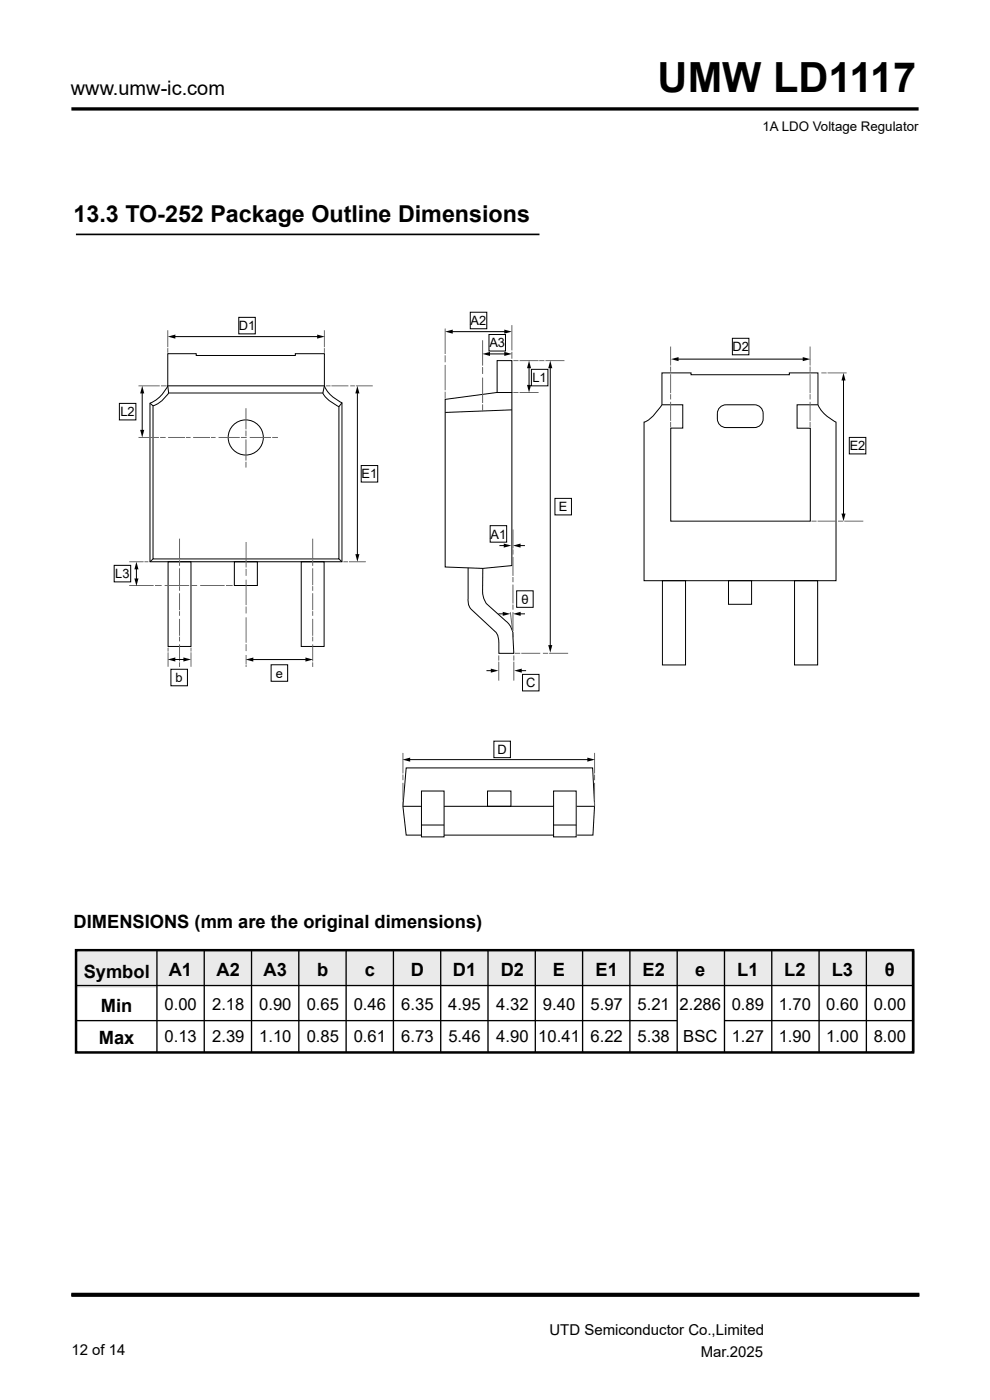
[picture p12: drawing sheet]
<svg xmlns="http://www.w3.org/2000/svg" width="210mm" height="297mm" viewBox="0 0 210 297" stroke-linecap="round" stroke-linejoin="round" font-family="sans-serif">
<path d="M15.1 274.6h179.9M15.1 274.8h179.9" fill="none" stroke="#000" stroke-width=".71" stroke-linecap="butt"/>
<path d="M16.1 49.7h98.3" fill="none" stroke="#000" stroke-width=".35"/>
<path d="M15.1 23.1h179.8" fill="none" stroke="#000" stroke-width=".71" stroke-linecap="butt"/>
<g fill="none" stroke="#000" stroke-width=".21">
<path d="M36.9 71.4h30.7M50.6 67.3h3.6v3.5h-3.6zM95.7 70.4h11.6M99.8 66.2h3.5v3.5h-3.5zM103.6 75.1h3.7M103.7 71h3.5v3.5h-3.5zM105.5 76.5h3.1v6.8h-3.1zM112.2 77.8v4.2M112.7 78.4h3.5v3.5h-3.5zM116.7 77.8v59.3M140.4 79.1h6.2v.4h20.8v-.4h6.1v6.7a8.5 8.5 0 0 0 3.8 3.8v33.6h-40.7v-33.6a8.8 8.8 0 0 0 3.7-3.6zM143.6 76.2h27"/>
<path d="M155.4 71.8h3.5v3.5h-3.5zM25.3 85.6h3.5v3.5h-3.5zM30.2 83.2v8.3M31.8 85.5a7.6 7.6 0 0 0 3.8-3.6h33.2a7.7 7.7 0 0 0 3.7 3.5v33.8h-40.7zM31.8 85.5l.7 .6M32.5 86.1a6.8 6.8 0 0 0 3.3-2.7h32.7a7.6 7.6 0 0 0 3.4 2.9v32.3h-39.4zM35.8 83.4l-.2-1.5v-6.9h6v.4h21v-.4h6.2v6.9l-.3 1.5M72.5 85.4l-.6 .9M75.8 83.2v34.7M76.6 98.8h3.5v3.5h-3.5zM94.4 84.7l11-1.4h3.2v36.7l-6.2 .6-8-.3zM108.6 86.9l-14.2 .6"/>
<path d="M140.4 85.9h4.4v4.9h-2.5v19.8h29.6v-19.8h-2.8v-4.9h4.4M152.7 86.4l.8-.5h.5h6a1.85 1.85 0 0 1 1.9 1.8 2.49 2.49 0 0 1-.9 2.8l-1 .2h-6a1.85 1.85 0 0 1-1.8-1.8 2.67 2.67 0 0 1 .5-2.5zM178.9 80.4v28.8M180.2 92.8h3.5v3.5h-3.5zM24.2 119.9h3.5v3.5h-3.5zM32.5 118.6l-.7 .6M35.7 119.2h4.8v17.9h-4.8zM49.7 119.2h4.9v5h-4.9zM63.9 119.2h4.9v17.9h-4.9zM71.9 118.6l.6 .6M104 111.5h3.5v3.5h-3.5zM105.9 115.7h1.3"/>
<path d="M110.1 115.7h1.2M117.7 105.7h3.5v3.5h-3.5zM28.9 120.5v2.5M36.9 139.9h2.3M53.4 139.9h11.7M99.3 120.5v7a2.58 2.58 0 0 0 .8 1.9l5.1 4.7a3.2 3.2 0 0 1 .6 2.4v2.1h3.2l-.4-4.9a3.9 3.9 0 0 0-1.3-2l-4.1-3.6-.4-.7-.4-1.9v-4.9M105.7 130.2h1.2M109.6 125.3h3.5v3.5h-3.5zM110.1 130.2h1.3M140.5 123.2h4.9v17.9h-4.9zM154.5 123.2h4.9v5h-4.9zM168.5 123.2h4.9v17.9h-4.9z"/>
<path d="M36.3 142h3.5v3.5h-3.5zM57.5 141h3.5v3.5h-3.5zM103.2 142.3h1.2M104.8 157.2h3.5v3.5h-3.5zM110.4 142.3h1.2M110.8 143.1h3.5v3.5h-3.5zM85.5 171.1h3.9M86.7 161.2h38.2M89.4 177.2h-3.2l-.7-6.1 .7-8.2h39.5l.4 7.9-.3 6.4h-3.4M89.4 167.8h4.8v9.7h-4.8zM89.4 175h4.8M94.2 177.2h23.2"/>
<path d="M94.2 171.1h23.2M103.4 167.8h5v3.3h-5zM117.4 167.8h4.8v9.7h-4.8zM117.4 175h4.8M122.3 171.1h3.8"/>
<circle cx="52.1" cy="92.8" r="3.7"/>
</g>
<g fill="none" stroke="#666" stroke-width=".21">
<path d="M35.6 70.1v3.6M35.6 73.9v.9M68.8 70.1v3.6M68.8 73.9v.9M94.4 75.4v1.5M94.4 69.7v5.4M94.4 77.4v5.4M102.4 72.2v5.4M102.4 77.9v1.4M108.6 74.6v1.5M108.6 69v5.3M108.9 76.5h1.1"/>
<path d="M110.2 76.5h4M114.4 76.5h1.1M115.7 76.5h4M142.3 73.5v4M142.3 77.8v1.1M142.3 79.4v4M171.8 73.5v4M171.8 77.8v1.1M171.8 79.4v4M174.2 79.1h1.1M175.6 79.1h4M29.4 92.8h4.3"/>
<path d="M29.4 81.9h4.5M34 92.8h1.1M34.1 81.9h1.3M35.7 92.8h3.6M39.5 92.8h.9M41 92.8h3.6M44.8 92.8h.9M46.4 92.8h4.5M51.1 92.8h1.2M52.2 86.6v4.5M52.2 91.3v1.3M52.2 93.2v4.5"/>
<path d="M52.2 98v1.2M53 92.8h4.5M57.7 92.8h1.3M69.1 81.9h1M70.3 81.9h3.6M74.3 81.9h1M75.5 81.9h3.6M94.4 83.1v1.5M102.4 80.1v5.4M102.4 85.8v1.5M108.9 83.3h1.1M110.2 83.3h4"/>
<path d="M142.3 83.6v1.1M142.3 85.3v4M142.3 89.5v1.1M171.8 83.6v1.1M171.8 85.3v4M171.8 89.5v1.1M27.4 119.2h3.1M30.6 119.2h.9M38.1 114.3v4.3M38.1 118.9v1.1M52.2 115v5.4M66.3 114.3v4.3"/>
<path d="M66.3 118.9v1.1M72.8 119.2h1M74 119.2h3.6M108.8 112.3v4M108.8 116.6v1.1M108.8 118.2v4M172.1 110.6h1.1M173.4 110.6h4.1M177.8 110.6h1.1M179.1 110.6h4M27.4 124.2h5.2M32.9 124.2h1.4"/>
<path d="M34.9 124.2h5.2M35.7 137.4v.8M35.7 138.4v3M38.1 124.4v.9M38.1 129.6v1M38.1 135.1v1M38.1 120.6v3.6M38.1 125.9v3.5M38.1 131.3v3.6M38.1 136.7v3.6M40.4 124.2h1.4M40.5 137.4v.8"/>
<path d="M40.5 138.4v3M42.5 124.2h5.1M47.9 124.2h1.4M52.2 139v1.9M52.2 120.7v1.5M52.2 128.7v1.4M52.2 136.7v1.4M52.2 123v5.4M52.2 131v5.4M66.3 120.6v3.6M66.3 124.4v.9M66.3 125.9v3.5"/>
<path d="M66.3 129.6v1M66.3 131.3v3.6M66.3 135.1v1M66.3 136.7v3.6M105.8 139.1v1M108.3 129.9l.4 4M108.8 134.1l.1 1.1M108.8 122.4v1.1M108.8 124v4M108.8 128.3v1.1M108.8 129.8v4.1M108.8 134.1v1.1"/>
<path d="M109 139.1v1M109.3 138.6h1.1M110.6 138.6h4M115.2 138.6h1.1M116.5 138.6h4M38.1 140.5v1M52.2 141v.5M66.3 140.5v1M85.5 159.7v4.4M105.8 140.4v4M109 140.4v4M126.1 159.7v4.4"/>
<path d="M85.5 170v1.1M85.5 166.1v3.7M85.5 164.3v1.2M126.1 166.1v3.7M126.1 170v1.1M126.1 164.3v1.2"/>
</g>
<g fill="#000">
<path d="M35.6 71.4l1.6-.4v.8zM67.3 71l1.6 .4-1.6 .4zM94.4 70.4l1.6-.5v.9zM102.3 75.1l1.6-.4v.8zM107 74.7l1.6 .4-1.6 .4zM107 69.9l1.6 .5-1.6 .4zM112.2 76.5l.5 1.6h-.9zM116.7 76.5l.5 1.6h-.9zM142.3 76.2l1.6-.4v.8zM170.3 75.8l1.6 .4-1.6 .4zM29.7 91.2h.9l-.4 1.6zM30.2 81.9l.4 1.6h-.9z"/>
<path d="M75.8 81.9l.4 1.6h-.8zM111.8 81.7h.9l-.5 1.6zM178.9 79.1l.5 1.6h-.9zM75.4 117.6h.8l-.4 1.6zM106.9 115.3l1.6 .4-1.6 .5zM108.8 115.7l1.6-.4v.9zM178.5 109h.9l-.5 1.6zM28.5 122.7h.9l-.5 1.6zM28.9 119.2l.5 1.6h-.9zM35.6 139.9l1.6-.4v.8zM38.9 139.5l1.6 .4-1.6 .4zM52.1 139.9l1.6-.4v.9z"/>
<path d="M64.8 139.5l1.6 .4-1.6 .5zM106.6 129.8l1.7 .4-1.7 .5zM108.8 130.2l1.6-.4v.9zM116.3 136.9h.9l-.5 1.6zM104.1 141.8l1.6 .5-1.6 .4zM109.1 142.3l1.6-.5v.9zM85.4 161.2l1.6-.5v.9zM124.6 160.7l1.6 .5-1.6 .4z"/>
</g>
<g fill="#eaeaea">
<path d="M153.6 201.6h10.1v7.5h-10.1z"/>
<path d="M163.6 201.6h10.1v7.5h-10.1z"/>
<path d="M173.7 201.6h10.1v7.5h-10.1z"/>
<path d="M183.7 201.6h10.1v7.5h-10.1z"/>
<path d="M16.2 202h17.1v7.5h-17.1z"/>
<path d="M33.3 201.6h10.1v7.5h-10.1z"/>
<path d="M43.4 201.6h10.1v7.5h-10.1z"/>
<path d="M53.4 201.6h10v7.5h-10z"/>
<path d="M63.4 201.6h10.1v7.5h-10.1z"/>
<path d="M73.4 201.6h10.1v7.5h-10.1z"/>
<path d="M83.5 201.6h10.1v7.5h-10.1z"/>
<path d="M93.5 201.6h10.1v7.5h-10.1z"/>
<path d="M103.7 201.6h10v7.5h-10z"/>
<path d="M113.5 201.6h10.1v7.5h-10.1z"/>
<path d="M123.6 201.6h10.1v7.5h-10.1z"/>
<path d="M133.6 201.6h10.1v7.5h-10.1z"/>
<path d="M143.5 201.6h10.1v7.5h-10.1z"/>
</g>
<path d="M16.1 201.6h177.6v21.7h-177.6z" fill="none" stroke="#000" stroke-width=".53"/>
<g fill="none" stroke="#000" stroke-width=".28">
<path d="M16.1 216.5h127.5M16.1 209.1h177.7M33.3 201.6v21.7M43.3 201.6v21.7M53.4 201.6v21.7M63.4 201.6v21.7M73.4 201.6v21.7M83.5 201.6v21.7M93.5 201.6v21.7M103.5 201.6v21.7M113.5 201.6v21.7M123.6 201.6v21.7"/>
<path d="M133.6 201.6v21.7M143.6 201.6v21.7M153.7 216.5h40.1M153.7 201.6v21.7M163.7 201.6v21.7M173.7 201.6v21.7M183.8 201.6v21.7M193.8 201.6v21.7"/>
</g>
<text font-size="8.8" x="139.5" y="19.6">UMW LD1117</text>
<text font-size="4.9" x="15.6" y="47.1">13.3 TO-252 Package Outline Dimensions</text>
<text font-size="4.2" x="15" y="20.3">www.umw-ic.com</text>
<g font-size="3.9">
<text x="15.6" y="196.8">DIMENSIONS (mm are the original dimensions)</text>
<text x="17.7" y="207.4">Symbol</text>
<text x="35.8" y="207">A1</text>
<text x="45.9" y="207">A2</text>
<text x="55.9" y="207">A3</text>
<text x="67.3" y="207">b</text>
<text x="77.4" y="207">c</text>
<text x="87.2" y="207">D</text>
<text x="96" y="207">D1</text>
<text x="106.2" y="207">D2</text>
<text x="117.3" y="207">E</text>
<text x="126.3" y="207">E1</text>
<text x="136.3" y="207">E2</text>
<text x="147.5" y="207">e</text>
<text x="156.4" y="207.1">L1</text>
<text x="166.4" y="207.1">L2</text>
<text x="176.4" y="207.1">L3</text>
<text x="187.7" y="207.1">θ</text>
<text x="21.4" y="214.7">Min</text>
<text x="21" y="221.5">Max</text>
</g>
<g font-size="3.5">
<text x="34.9" y="214.3">0.00</text>
<text x="45" y="214.3">2.18</text>
<text x="55" y="214.3">0.90</text>
<text x="65.1" y="214.3">0.65</text>
<text x="75" y="214.3">0.46</text>
<text x="85.1" y="214.3">6.35</text>
<text x="95.1" y="214.3">4.95</text>
<text x="105.3" y="214.3">4.32</text>
<text x="115.2" y="214.3">9.40</text>
<text x="125.3" y="214.3">5.97</text>
<text x="135.2" y="214.3">5.21</text>
<text x="144.1" y="214.3">2.286</text>
<text x="155.2" y="214.3">0.89</text>
<text x="165.2" y="214.3">1.70</text>
<text x="175.3" y="214.3">0.60</text>
<text x="185.3" y="214.3">0.00</text>
<text x="34.9" y="221.1">0.13</text>
<text x="45" y="221.1">2.39</text>
<text x="55" y="221.1">1.10</text>
<text x="65.1" y="221.1">0.85</text>
<text x="75" y="221.1">0.61</text>
<text x="85.1" y="221.1">6.73</text>
<text x="95.1" y="221.1">5.46</text>
<text x="105.3" y="221.1">4.90</text>
<text x="114.2" y="221.1">10.41</text>
<text x="125.3" y="221.1">6.22</text>
<text x="135.2" y="221.1">5.38</text>
<text x="144.9" y="221.1">BSC</text>
<text x="155.2" y="221.1">1.27</text>
<text x="165.2" y="221.1">1.90</text>
<text x="175.3" y="221.1">1.00</text>
<text x="185.3" y="221.1">8.00</text>
</g>
<g font-size="3.2">
<text x="15.1" y="287.6">12 of 14</text>
<text x="116.5" y="283.2">UTD Semiconductor Co.,Limited</text>
<text x="148.6" y="287.8">Mar.2025</text>
</g>
<text font-size="2.8" x="161.8" y="27.7">1A LDO Voltage Regulator</text>
<g font-size="2.7">
<text x="50.7" y="70.1">D1</text>
<text x="99.8" y="69">A2</text>
<text x="103.8" y="73.7">A3</text>
<text x="155.4" y="74.5">D2</text>
<text x="113" y="81.1">L1</text>
<text x="25.6" y="88.3">L2</text>
<text x="180.2" y="95.5">E2</text>
<text x="76.7" y="101.5">E1</text>
<text x="118.6" y="108.5">E</text>
<text x="104.1" y="114.3">A1</text>
<text x="24.5" y="122.7">L3</text>
<text x="110.6" y="128.1">θ</text>
<text x="58.5" y="143.8">e</text>
<text x="37.3" y="144.7">b</text>
<text x="111.6" y="145.8">C</text>
<text x="105.5" y="160">D</text>
</g>
</svg>
